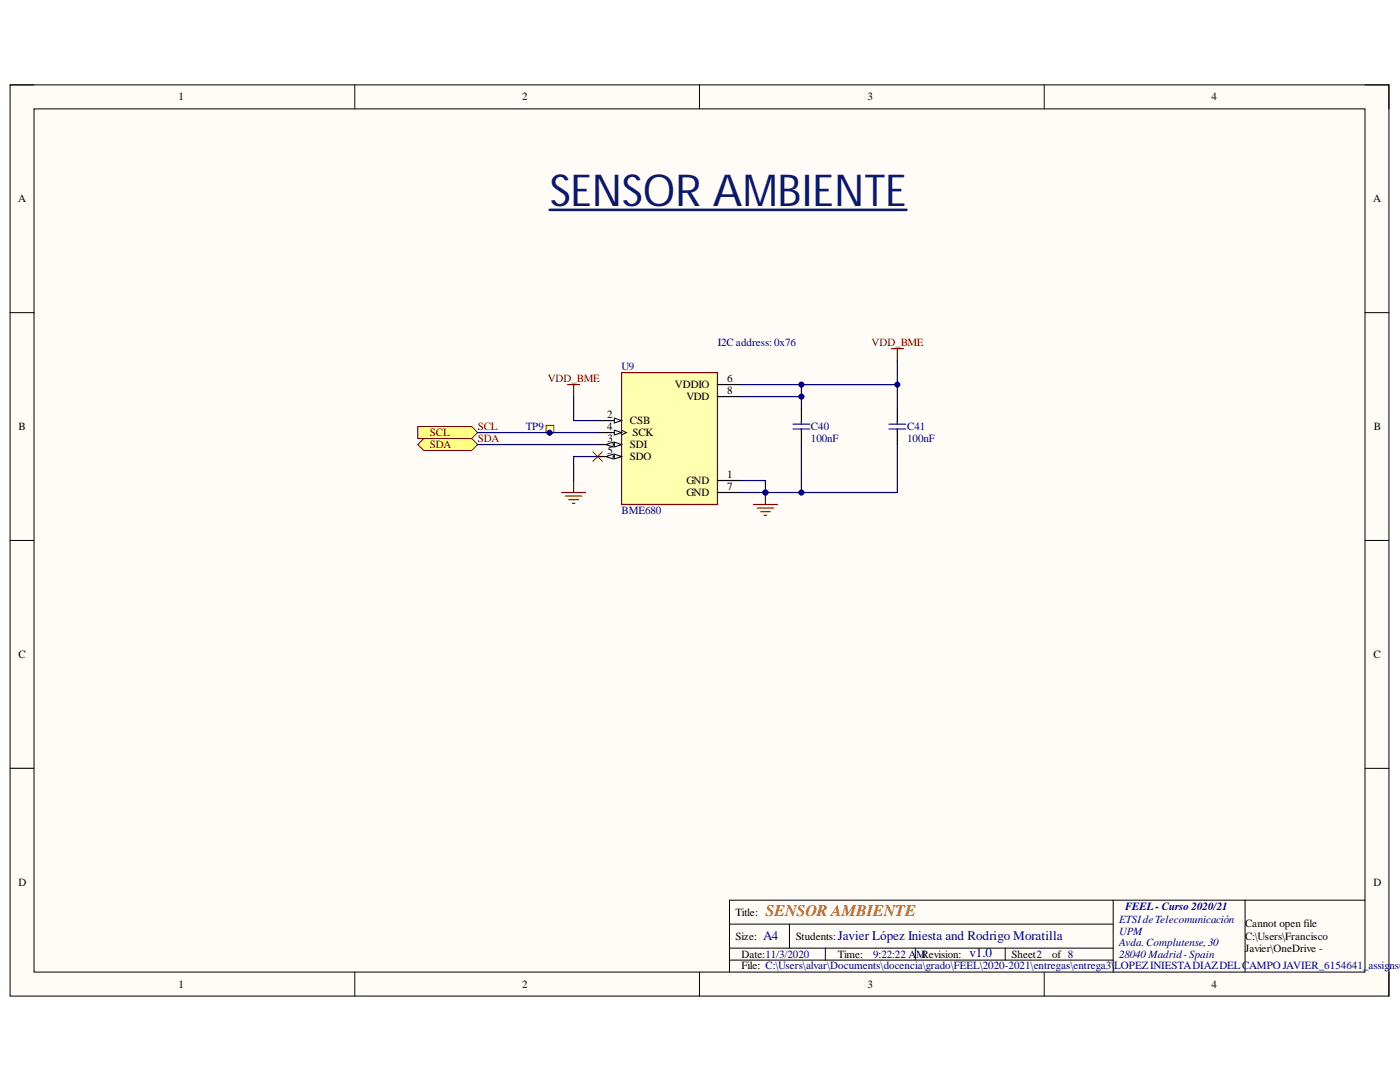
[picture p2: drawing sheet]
<svg xmlns="http://www.w3.org/2000/svg" width="279mm" height="216mm" viewBox="0 0 279 216" stroke-linecap="round" stroke-linejoin="round" font-family="sans-serif">
<path d="M2 16.9h275.2v181.9h-275.2z" fill-rule="evenodd" fill="#fffcf8"/>
<path d="M2 16.9h275.2v181.9h-275.2z" fill="none" stroke="#000" stroke-width=".2"/>
<path d="M6.8 21.7h265.6v172.3h-265.6z" fill-rule="evenodd" fill="#fffcf8"/>
<g fill="none" stroke="#000" stroke-width=".2">
<path d="M2 16.9h4.8M70.8 16.9v4.8M139.6 16.9v4.8M208.4 16.9v4.8M272.4 16.9h4.8v4.8M6.8 21.7h265.6v172.3h-265.6zM2 62.4h4.8M272.4 62.4h4.8M2 107.8h4.8M272.4 107.8h4.8M2 153.3h4.8M272.4 153.3h4.8"/>
<path d="M222.2 179.6v14.4M248.5 179.6v14.4M272.4 179.6h-126.8v14.4M70.8 194v4.8M139.6 194v4.8M145.6 184.4h76.6M145.6 191.6h76.6M145.6 189.2h76.6M157.6 184.4v4.8M164.7 189.2v2.4M182.7 189.2v2.4M200.6 189.2v2.4"/>
<path d="M208.4 194v4.8M277.2 194v4.8"/>
</g>
<path d="M109.7 41.9h71.2" fill="none" stroke="#091b67" stroke-width=".51"/>
<path d="M152.8 98.3v2.4M150.4 100.7h4.8M151.1 101.4h3.3M151.8 102.1h1.9M152.5 102.8h.5" fill="none" stroke="#800000" stroke-width=".24"/>
<circle cx="152.8" cy="98.3" r=".48" fill="#000080"/>
<circle cx="152.8" cy="98.3" r=".48" fill="none" stroke="#000080" stroke-width=".2"/>
<path d="M124 74.4h19.2v26.3h-19.2z" fill-rule="evenodd" fill="#ffffb0"/>
<path d="M124 74.4h19.2v26.3h-19.2z" fill="none" stroke="#800000" stroke-width=".24"/>
<path d="M119.3 83.9h4.7" fill="none" stroke="#000" stroke-width=".24"/>
<path d="M122.6 83.4l1.4 .5-1.4 .5z" fill="#f8fcff"/>
<path d="M122.6 83.4l1.4 .5-1.4 .5z" fill="none" stroke="#000" stroke-width=".2"/>
<path d="M119.3 86.3h4.7" fill="none" stroke="#000" stroke-width=".24"/>
<path d="M122.6 85.8l1.4 .5-1.4 .5z" fill="#f8fcff"/>
<path d="M122.6 85.8l1.4 .5-1.4 .5zM124 85.8l1 .5-1 .5" fill="none" stroke="#000" stroke-width=".2"/>
<path d="M119.3 88.7h4.7" fill="none" stroke="#000" stroke-width=".24"/>
<path d="M122.6 88.2l1.4 .5-1.4 .5z" fill="#f8fcff"/>
<path d="M122.6 88.2l1.4 .5-1.4 .5z" fill="none" stroke="#000" stroke-width=".2"/>
<path d="M120.9 88.7l1.5-.5v1z" fill="#f8fcff"/>
<path d="M120.9 88.7l1.5-.5v1z" fill="none" stroke="#000" stroke-width=".2"/>
<path d="M119.3 91.1h4.7" fill="none" stroke="#000" stroke-width=".24"/>
<path d="M122.6 90.6l1.4 .5-1.4 .5z" fill="#f8fcff"/>
<path d="M122.6 90.6l1.4 .5-1.4 .5z" fill="none" stroke="#000" stroke-width=".2"/>
<path d="M120.9 91.1l1.5-.5v1z" fill="#f8fcff"/>
<path d="M120.9 91.1l1.5-.5v1z" fill="none" stroke="#000" stroke-width=".2"/>
<path d="M143.2 76.7h4.8M143.2 79.1h4.8M143.2 95.9h4.8M143.2 98.3h4.8" fill="none" stroke="#000" stroke-width=".24"/>
<path d="M112.1 98.3h4.8M112.8 99h3.3M113.5 99.7h1.9M114.5 95.9v2.4M114.2 100.4h.5" fill="none" stroke="#800000" stroke-width=".24"/>
<path d="M83.4 88.7l1.2-1.2h9.5l1.2 1.2-1.2 1.2h-9.5z" fill-rule="evenodd" fill="#ffff80"/>
<path d="M83.4 88.7l1.2-1.2h9.5l1.2 1.2-1.2 1.2h-9.5z" fill="none" stroke="#800000" stroke-width=".2"/>
<path d="M83.4 85.1h10.7l1.2 1.2-1.2 1.2h-10.7z" fill-rule="evenodd" fill="#ffff80"/>
<path d="M83.4 85.1h10.7l1.2 1.2-1.2 1.2h-10.7z" fill="none" stroke="#800000" stroke-width=".2"/>
<path d="M113.3 76.7h2.4M114.5 76.7v2.4M177.9 69.6h2.4M179.1 69.6v2.4" fill="none" stroke="#800000" stroke-width=".24"/>
<path d="M159.9 81.5v3.1M159.9 85.6v3.1M179.1 81.5v3.1M179.1 85.6v3.1" fill="none" stroke="#000" stroke-width=".24"/>
<path d="M158.3 84.6h3.3M158.3 85.6h3.3M159.9 84.2v.4M159.9 85.6v.5M177.4 85.6h3.4M177.4 84.6h3.4M179.1 84.2v.4M179.1 85.6v.5" fill="none" stroke="#00f" stroke-width=".24"/>
<path d="M118.3 90.1l1.9 2M120.2 90.1l-1.9 2" fill="none" stroke="#f00" stroke-width=".2"/>
<circle cx="109.7" cy="86.3" r=".48" fill="#000080"/>
<circle cx="109.7" cy="86.3" r=".48" fill="none" stroke="#000080" stroke-width=".2"/>
<circle cx="109.7" cy="86.3" r=".48" fill="#000080"/>
<circle cx="109.7" cy="86.3" r=".48" fill="none" stroke="#000080" stroke-width=".2"/>
<path d="M109 84.9h1.5v1.4h-1.5z" fill-rule="evenodd" fill="#ffffb0"/>
<path d="M109 84.9h1.5v1.4h-1.5z" fill="none" stroke="#800000" stroke-width=".2"/>
<path d="M179.1 76.7v4.8" fill="none" stroke="#000080" stroke-width=".24"/>
<circle cx="179.1" cy="76.7" r=".48" fill="#000080"/>
<circle cx="179.1" cy="76.7" r=".48" fill="none" stroke="#000080" stroke-width=".2"/>
<path d="M95.3 86.3h24M95.3 88.7h24" fill="none" stroke="#000080" stroke-width=".24"/>
<circle cx="109.7" cy="86.3" r=".48" fill="#000080"/>
<circle cx="109.7" cy="86.3" r=".48" fill="none" stroke="#000080" stroke-width=".2"/>
<path d="M114.5 79.1v4.8h4.8M119.3 91.1h-4.8v4.8M159.9 88.7v9.6h-11.9" fill="none" stroke="#000080" stroke-width=".24"/>
<circle cx="159.9" cy="98.3" r=".48" fill="#000080"/>
<circle cx="159.9" cy="98.3" r=".48" fill="none" stroke="#000080" stroke-width=".2"/>
<circle cx="152.8" cy="98.3" r=".48" fill="#000080"/>
<circle cx="152.8" cy="98.3" r=".48" fill="none" stroke="#000080" stroke-width=".2"/>
<path d="M148 95.9h4.8v2.4" fill="none" stroke="#000080" stroke-width=".24"/>
<circle cx="152.8" cy="98.3" r=".48" fill="#000080"/>
<circle cx="152.8" cy="98.3" r=".48" fill="none" stroke="#000080" stroke-width=".2"/>
<path d="M148 79.1h11.9" fill="none" stroke="#000080" stroke-width=".24"/>
<circle cx="159.9" cy="79.1" r=".48" fill="#000080"/>
<circle cx="159.9" cy="79.1" r=".48" fill="none" stroke="#000080" stroke-width=".2"/>
<path d="M148 76.7h11.9" fill="none" stroke="#000080" stroke-width=".24"/>
<circle cx="159.9" cy="76.7" r=".48" fill="#000080"/>
<circle cx="159.9" cy="76.7" r=".48" fill="none" stroke="#000080" stroke-width=".2"/>
<path d="M179.1 88.7v9.6h-19.2" fill="none" stroke="#000080" stroke-width=".24"/>
<circle cx="159.9" cy="98.3" r=".48" fill="#000080"/>
<circle cx="159.9" cy="98.3" r=".48" fill="none" stroke="#000080" stroke-width=".2"/>
<path d="M179.1 72v4.7h-19.2v4.8" fill="none" stroke="#000080" stroke-width=".24"/>
<circle cx="159.9" cy="79.1" r=".48" fill="#000080"/>
<circle cx="159.9" cy="79.1" r=".48" fill="none" stroke="#000080" stroke-width=".2"/>
<circle cx="159.9" cy="76.7" r=".48" fill="#000080"/>
<circle cx="159.9" cy="76.7" r=".48" fill="none" stroke="#000080" stroke-width=".2"/>
<circle cx="179.1" cy="76.7" r=".48" fill="#000080"/>
<circle cx="179.1" cy="76.7" r=".48" fill="none" stroke="#000080" stroke-width=".2"/>
<text font-size="8.8" fill="#091b67" x="109.7" y="41.2">SENSOR AMBIENTE</text>
<text font-size="3.2" fill="#b45f06" x="152.8" y="182.7">SENSOR AMBIENTE</text>
<g font-size="2.6" fill="#000080">
<text x="152.3" y="187.6">A4</text>
<text x="167.2" y="187.6">Javier López Iniesta and Rodrigo Moratilla</text>
<text x="193.5" y="191">v1.0</text>
</g>
<g font-size="2.2">
<text x="35.6" y="20">1</text>
<text x="104.2" y="20">2</text>
<text x="173.1" y="20">3</text>
<text x="241.8" y="20">4</text>
<text x="3.6" y="40.3">A</text>
<text x="274" y="40.3">A</text>
<text x="134.7" y="77.5">VDDIO</text>
<text x="145.1" y="76.2">6</text>
<text x="121.2" y="83.4">2</text>
<text x="137" y="79.8">VDD</text>
<text x="145.1" y="78.7">8</text>
<text x="3.7" y="85.9">B</text>
<text x="121.2" y="85.9">4</text>
<text x="121.2" y="88.2">3</text>
<text x="125.7" y="84.6">CSB</text>
<text x="125.7" y="89.4">SDI</text>
<text x="126.2" y="87">SCK</text>
<text x="274.2" y="85.9">B</text>
<text x="121.2" y="90.6">5</text>
<text x="125.7" y="91.8">SDO</text>
<text x="145.1" y="95.4">1</text>
<text x="137" y="96.6">GND</text>
<text x="137" y="99">GND</text>
<text x="145.1" y="97.8">7</text>
<text x="3.7" y="131.3">C</text>
<text x="274.1" y="131.3">C</text>
<text x="3.7" y="176.7">D</text>
<text x="274.1" y="176.7">D</text>
<text x="146.8" y="182.7">Title:</text>
<text x="248.5" y="185.1">Cannot open file</text>
<text x="146.8" y="187.5">Size:</text>
<text x="148" y="191.1">Date:11/3/2020</text>
<text x="158.8" y="187.5">Students:</text>
<text x="167.2" y="191.1">Time:</text>
<text x="201.9" y="191.1">Sheet2</text>
<text x="210" y="191.1">of 8</text>
<text x="248.5" y="187.5">C:\Users\Francisco</text>
<text x="248.5" y="189.9">Javier\OneDrive -</text>
<text x="35.6" y="197.1">1</text>
<text x="104.2" y="197.1">2</text>
<text x="148" y="193.4">File: C:\Users\alvar\Documents\docencia\grado\FEEL\2020-2021\entregas\entrega3\LOPEZINIESTADIAZDELCAMPOJAVIER_6154641_assig</text>
<text x="173.1" y="197.1">3</text>
<text x="241.8" y="197.1">4</text>
<text x="248.5" y="192.3">Universidad Politécnica</text>
<text x="248.5" y="194.6">de Madrid\GITST\Logos</text>
<text x="248.5" y="199.4">ESCUELA.png</text>
</g>
<g font-size="2.2" fill="#000080">
<text x="143.2" y="69.1">I2C address: 0x76</text>
<text x="124" y="73.8">U9</text>
<text x="104.9" y="85.9">TP9</text>
<text x="161.8" y="85.9">C40</text>
<text x="161.8" y="88.2">100nF</text>
<text x="181.1" y="85.9">C41</text>
<text x="181.1" y="88.2">100nF</text>
<text x="124" y="102.6">BME680</text>
<text x="223.4" y="184.1">ETSIdeTelecomunicación</text>
<text x="224.5" y="181.5">FEEL - Curso 2020/21</text>
<text x="174.3" y="191.1">9:22:22 A</text>
<text x="182.8" y="191.1">MRevision:</text>
<text x="223.4" y="186.5">UPM</text>
<text x="223.4" y="188.7">Avda.Complutense, 30</text>
<text x="223.4" y="191.1">28040 Madrid-Spain</text>
<text x="277.3" y="193.4">nsub</text>
</g>
<g font-size="2.2" fill="#800000">
<text x="173.9" y="69.1">VDD_BME</text>
<text x="109.3" y="76.2">VDD_BME</text>
<text x="85.8" y="89.4">SDA</text>
<text x="85.8" y="87">SCL</text>
<text x="95.3" y="85.9">SCL</text>
<text x="95.3" y="88.2">SDA</text>
</g>
</svg>
